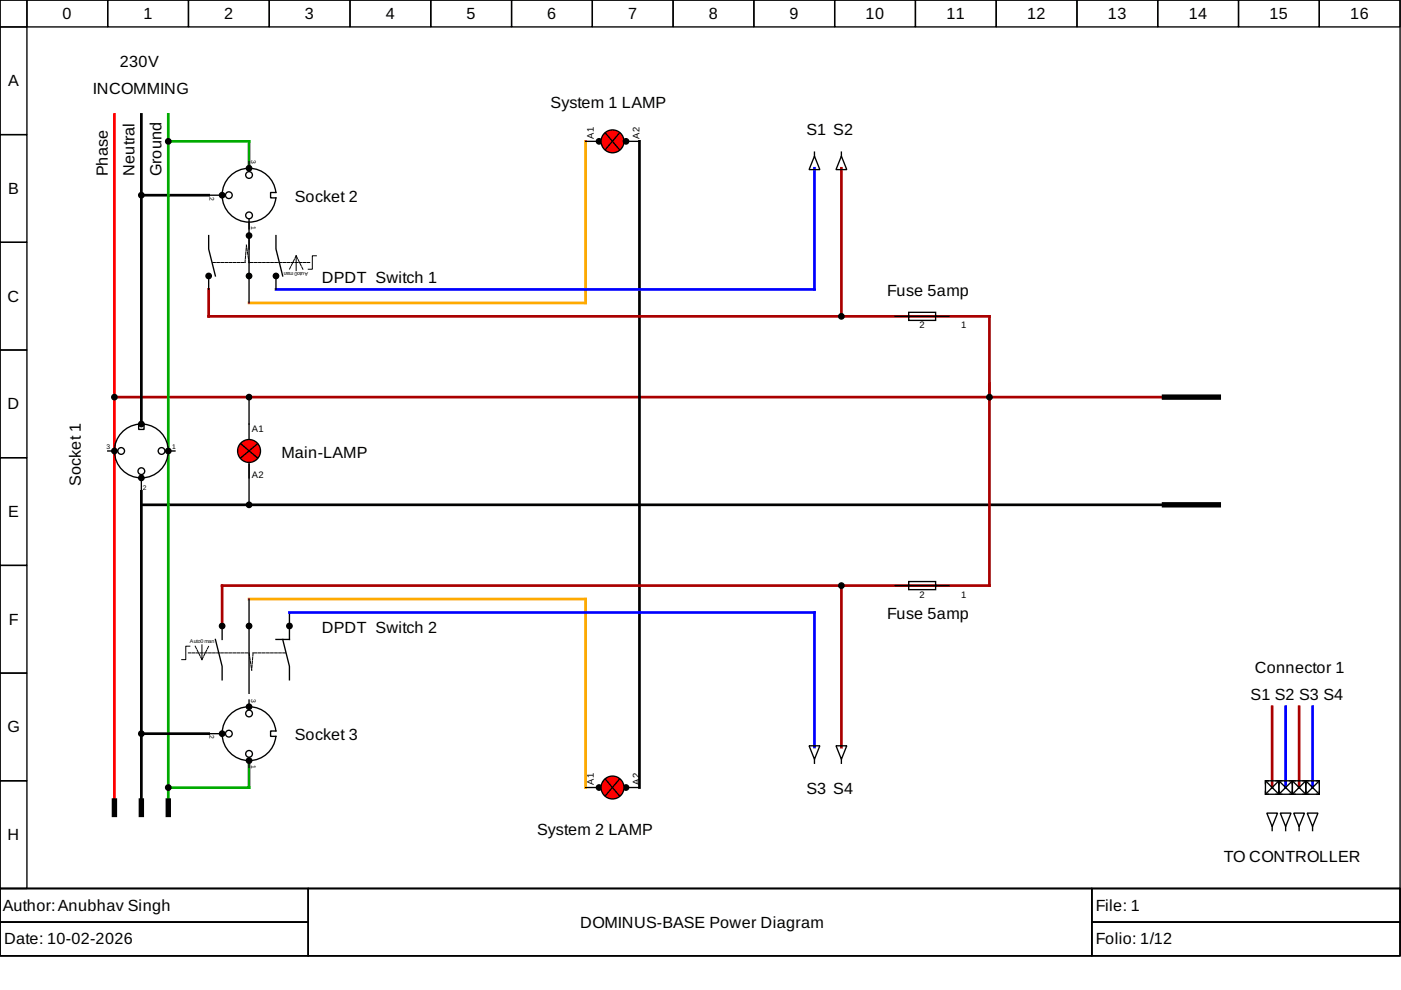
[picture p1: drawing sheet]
<svg xmlns="http://www.w3.org/2000/svg" width="297mm" height="210mm" viewBox="0 0 297 210" stroke-linecap="round" stroke-linejoin="round" font-family="sans-serif">
<g fill="none" stroke="#000" stroke-width=".29">
<path d="M0 0h296.8v188.4h-296.8zM0 0h5.7v5.7h-5.7zM5.7 0h17.1v5.7h-17.1zM22.8 0h17.2v5.7h-17.2zM40 0h17.1v5.7h-17.1zM57.1 0h17.1v5.7h-17.1zM74.2 0h17.1v5.7h-17.1zM91.3 0h17.2v5.7h-17.2zM108.5 0h17.1v5.7h-17.1zM125.6 0h17.1v5.7h-17.1zM142.7 0h17.1v5.7h-17.1zM159.8 0h17.2v5.7h-17.2z"/>
<path d="M177 0h17.1v5.7h-17.1zM194.1 0h17.1v5.7h-17.1zM211.2 0h17.1v5.7h-17.1zM228.3 0h17.2v5.7h-17.2zM245.5 0h17.1v5.7h-17.1zM262.6 0h17.1v5.7h-17.1zM279.7 0h17.1v5.7h-17.1zM0 5.7h5.7v22.8h-5.7zM0 28.5h5.7v22.9h-5.7zM172.7 33.1l1.1 2.9h-2.3zM172.7 32.3v.8M178.4 33.1l1.1 2.9h-2.3z"/>
<path d="M178.4 32.3v.8M0 51.4h5.7v22.8h-5.7zM44.2 49.9v2.9l1.5 5.7M44.2 58.5v2.9M52.8 47.1v17.1M58.5 49.9v2.9l1.4 5.7M58.5 58.5v2.9M0 74.2h5.7v22.8h-5.7zM0 97h5.7v22.9h-5.7zM22.8 95.6h2M29.4 89.9v1.2h1.1v-1.2M30.6 89.9a5.7 5.7 0 0 1 4.2 8.7 5.7 5.7 0 0 1-9.7 0 5.7 5.7 0 0 1 4.3-8.7"/>
<path d="M35.1 95.6h2M52.8 84.2v22.8M0 119.9h5.7v22.8h-5.7zM30 100.8v3.4M45.7 135.6l1.4 5.7v2.8M47.1 132.7v2.9M52.8 127v20M59.9 135.6l1.5 5.7v2.8M61.4 129.9v5.7h-2.9M0 142.7h5.7v22.8h-5.7zM44.2 155.6h3.5M52.8 148.4v2"/>
<path d="M58.5 155a5.7 5.7 0 0 0-8.7-4.3 5.7 5.7 0 0 0 0 9.7 5.7 5.7 0 0 0 8.7-4.2M58.5 155h-1.1v1.1h1.1M171.5 158.1h2.3l-1.1 2.9zM177.2 158.1h2.3l-1.1 2.9zM0 165.5h5.7v22.9h-5.7zM52.8 160.7v2M172.7 161v.8M178.4 161v.8M268.6 172.4h2.3l-1.2 2.9zM269.7 175.3v.8M271.4 172.4h2.3l-1.1 2.9zM272.6 175.3v.8"/>
<path d="M274.3 172.4h2.3l-1.2 2.9zM275.4 175.3v.8M277.1 172.4h2.3l-1.1 2.9zM278.3 175.3v.8M0 188.4h296.8v14.3h-296.8zM0 188.4h65.4v7.1h-65.4zM0 195.5h65.4v7.2h-65.4zM65.4 188.4h166.1v14.3h-166.1zM231.5 188.4h65.3v7.1h-65.3zM231.5 195.5h65.3v7.2h-65.3z"/>
<circle cx="25.7" cy="95.6" r=".71"/>
<circle cx="30" cy="99.9" r=".71"/>
<circle cx="34.3" cy="95.6" r=".71"/>
<circle cx="48.5" cy="155.6" r=".71"/>
<circle cx="52.8" cy="159.8" r=".71"/>
<circle cx="52.8" cy="151.3" r=".71"/>
</g>
<path d="M178.4 35.7v31.4M44.2 61.4v5.7h165.6v57.1h-162.7v8.5M24.3 84.2h234M178.4 124.2v34.2M269.7 149.8v17.2M275.4 149.8v17.2" fill="none" stroke="#a00" stroke-width=".57"/>
<path d="M246.9 84.2h11.4M246.9 107h11.4M24.3 169.8v2.9M30 169.8v2.9M35.7 169.8v2.9" fill="none" stroke="#000" stroke-width="1.1"/>
<path d="M24.3 24.3v148.4" fill="none" stroke="#f00" stroke-width=".57"/>
<path d="M124.2 30v34.2h-71.4M52.8 127h71.4v40" fill="none" stroke="#fa0" stroke-width=".57"/>
<path d="M30 24.3v65.6M135.6 30v137M30 41.4h14.2M30 107h228.3M30 104.2v68.5M30 155.6h14.2" fill="none" stroke="#000" stroke-width=".57"/>
<path d="M35.7 30h17.1v5.7M35.7 24.3v148.4M52.8 161.3v5.7h-17.1" fill="none" stroke="#0a0" stroke-width=".57"/>
<path d="M172.7 35.7v25.7h-114.2M61.4 129.9h111.3v28.5M272.6 149.8v17.2M278.3 149.8v17.2" fill="none" stroke="#00f" stroke-width=".57"/>
<path d="M45.1 55.7h6.8M51.9 55.7l.3-3.5M52.8 55.7l-.6-3.8M53.1 55.7h12.8M62.8 54.2l-1.4 2.9M64.2 57.1l-1.4-2.9M41.4 137l1.4 2.9M42.8 139.9l1.4-2.9M52.5 138.4h-12.8M52.8 138.4l.6 3.7M53.7 138.4l-.3 3.5M60.5 138.4h-6.8" fill="none" stroke="#000" stroke-width=".21" stroke-dasharray=".6 .3"/>
<path d="M62.8 54.2v3.2M67.1 54.2h-.9v2.9h-.8M40.2 137h-.8v2.9h-.9M42.8 136.7v3.2" fill="none" stroke="#000" stroke-width=".21"/>
<circle cx="52.8" cy="95.6" r="2.43" fill="#f00" stroke="#000" stroke-width=".29"/>
<path d="M124.2 30h11.4M51.1 94.1l3.5 3M54.6 94.1l-3.5 3" fill="none" stroke="#000" stroke-width=".29"/>
<g fill="#000" stroke="#000" stroke-width=".29">
<circle cx="127" cy="30" r=".57"/>
<circle cx="30" cy="101.3" r=".57"/>
<circle cx="52.8" cy="149.8" r=".57"/>
</g>
<circle cx="129.9" cy="30" r="2.43" fill="#f00" stroke="#000" stroke-width=".29"/>
<g fill="none" stroke="#000" stroke-width=".29">
<path d="M52.8 34.3v1.9M128.3 28.2l3 3.5M131.3 28.2l-3 3.5M44.2 41.4h3.5M52.8 46.5v2M58.5 40.8a5.7 5.7 0 0 0-8.7-4.3 5.7 5.7 0 0 0 0 9.7 5.7 5.7 0 0 0 8.7-4.2M58.5 40.8h-1.1v1.2h1.1M189.8 67.1h11.4M192.7 66.2h5.7v1.7h-5.7zM189.8 124.2h11.4M192.7 123.3h5.7v1.7h-5.7zM124.2 167h11.4"/>
<path d="M268.3 165.5h2.9v2.9h-2.9zM268.3 167.8v.6h.6M268.4 165.6l2.7 2.7M268.9 165.5h-.6v.7M270.5 168.4h.7v-.6v.6h.6M270.5 165.5h.7v.7v-.7h.6M271.1 165.6l-2.7 2.7M271.2 165.5h2.8v2.9h-2.8zM271.3 165.6l2.6 2.7M273.4 165.5h.6v.7v-.7h.6M273.4 168.4h.6v-.6v.6h.6M273.9 165.6l-2.6 2.7"/>
<path d="M274 165.5h2.9v2.9h-2.9zM274.1 165.6l2.7 2.7M276.3 168.4h.6v-.6v.6h.6M276.3 165.5h.6v.7v-.7h.6M276.8 165.6l-2.7 2.7M276.9 165.5h2.8v2.9h-2.8zM277 165.6l2.6 2.7M279.1 165.5h.6v.7M279.6 165.6l-2.6 2.7M279.7 167.8v.6h-.6"/>
<circle cx="52.8" cy="37.1" r=".71"/>
<circle cx="48.5" cy="41.4" r=".71"/>
<circle cx="52.8" cy="45.7" r=".71"/>
</g>
<g fill="#000" stroke="#000" stroke-width=".29">
<circle cx="35.7" cy="30" r=".57"/>
<circle cx="52.8" cy="35.7" r=".57"/>
<circle cx="132.7" cy="30" r=".57"/>
<circle cx="30" cy="41.4" r=".57"/>
<circle cx="44.2" cy="58.5" r=".57"/>
<circle cx="47.1" cy="41.4" r=".57"/>
<circle cx="52.8" cy="58.5" r=".57"/>
<circle cx="52.8" cy="49.9" r=".57"/>
<circle cx="178.4" cy="67.1" r=".57"/>
<circle cx="24.3" cy="84.2" r=".57"/>
<circle cx="24.3" cy="95.6" r=".57"/>
<circle cx="30" cy="89.9" r=".57"/>
<circle cx="35.7" cy="95.6" r=".57"/>
<circle cx="52.8" cy="84.2" r=".57"/>
<circle cx="209.8" cy="84.2" r=".57"/>
<circle cx="52.8" cy="107" r=".57"/>
<circle cx="47.1" cy="132.7" r=".57"/>
<circle cx="52.8" cy="132.7" r=".57"/>
<circle cx="61.4" cy="132.7" r=".57"/>
<circle cx="178.4" cy="124.2" r=".57"/>
<circle cx="30" cy="155.6" r=".57"/>
<circle cx="47.1" cy="155.6" r=".57"/>
<circle cx="35.7" cy="167" r=".57"/>
<circle cx="52.8" cy="161.3" r=".57"/>
<circle cx="127" cy="167" r=".57"/>
<circle cx="132.7" cy="167" r=".57"/>
</g>
<circle cx="129.9" cy="167" r="2.43" fill="#f00" stroke="#000" stroke-width=".29"/>
<path d="M128.3 165.2l3 3.5M131.3 165.2l-3 3.5" fill="none" stroke="#000" stroke-width=".29"/>
<circle cx="58.5" cy="58.5" r=".57" fill="#000" stroke="#000" stroke-width=".29"/>
<g font-size="3.4">
<text x="13.3" y="4">0</text>
<text x="30.4" y="4">1</text>
<text x="47.5" y="4">2</text>
<text x="64.6" y="4">3</text>
<text x="81.8" y="4">4</text>
<text x="98.9" y="4">5</text>
<text x="116" y="4">6</text>
<text x="133.2" y="4">7</text>
<text x="150.3" y="4">8</text>
<text x="167.4" y="4">9</text>
<text x="183.5" y="4">10</text>
<text x="200.7" y="4">11</text>
<text x="217.8" y="4">12</text>
<text x="234.9" y="4">13</text>
<text x="252" y="4">14</text>
<text x="269.2" y="4">15</text>
<text x="286.3" y="4">16</text>
<text x="25.4" y="14.3">230V</text>
<text x="1.7" y="18.3">A</text>
<text x="19.7" y="20">INCOMMING</text>
<text x="116.7" y="22.8">System 1 LAMP</text>
<text x="171" y="28.5">S1 S2</text>
<text x="1.7" y="41.1">B</text>
<text x="22.8" y="37.4" transform="rotate(-90 22.8 37.4)">Phase</text>
<text x="28.5" y="37.4" transform="rotate(-90 28.5 37.4)">Neutral</text>
<text x="34.3" y="37.4" transform="rotate(-90 34.3 37.4)">Ground</text>
<text x="62.5" y="42.8">Socket 2</text>
<text x="68.2" y="59.9">DPDT Switch 1</text>
<text x="1.6" y="63.9">C</text>
<text x="188.1" y="62.8">Fuse 5amp</text>
<text x="1.6" y="86.8">D</text>
<text x="59.7" y="97">Main-LAMP</text>
<text x="17.1" y="103" transform="rotate(-90 17.1 103)">Socket 1</text>
<text x="1.7" y="109.6">E</text>
<text x="188.1" y="131.3">Fuse 5amp</text>
<text x="1.9" y="132.4">F</text>
<text x="68.2" y="134.1">DPDT Switch 2</text>
<text x="266" y="142.7">Connector 1</text>
<text x="265.2" y="148.4">S1 S2 S3 S4</text>
<text x="1.6" y="155.3">G</text>
<text x="62.5" y="157">Socket 3</text>
<text x="171" y="168.4">S3 S4</text>
<text x="1.6" y="178.1">H</text>
<text x="113.9" y="177">System 2 LAMP</text>
<text x="259.5" y="182.7">TO CONTROLLER</text>
<text x=".6" y="193.1">Author:Anubhav Singh</text>
<text x="123" y="196.7">DOMINUS-BASE Power Diagram</text>
<text x="232.3" y="193.1">File: 1</text>
<text x=".9" y="200.2">Date: 10-02-2026</text>
<text x="232.3" y="200.2">Folio: 1/12</text>
</g>
<g font-size="2">
<text x="125.9" y="29.4" transform="rotate(-90 125.9 29.4)">A1</text>
<text x="135.6" y="29.4" transform="rotate(-90 135.6 29.4)">A2</text>
<text x="194.9" y="69.6">2</text>
<text x="203.8" y="69.6">1</text>
<text x="53.4" y="91.6">A1</text>
<text x="53.4" y="101.3">A2</text>
<text x="194.9" y="126.7">2</text>
<text x="203.8" y="126.7">1</text>
<text x="125.9" y="166.4" transform="rotate(-90 125.9 166.4)">A1</text>
<text x="135.6" y="166.4" transform="rotate(-90 135.6 166.4)">A2</text>
</g>
<g font-size="1.4">
<text x="53.3" y="34" transform="rotate(90 53.3 34)">3</text>
<text x="44.4" y="41.7" transform="rotate(90 44.4 41.7)">2</text>
<text x="53.3" y="48" transform="rotate(90 53.3 48)">1</text>
<text x="22.5" y="95.1">3</text>
<text x="36.5" y="95.1">1</text>
<text x="30.3" y="104">2</text>
<text x="53.3" y="148.1" transform="rotate(90 53.3 148.1)">3</text>
<text x="44.4" y="155.8" transform="rotate(90 44.4 155.8)">2</text>
<text x="53.3" y="162.1" transform="rotate(90 53.3 162.1)">1</text>
</g>
<g font-size="1.1">
<text x="65.4" y="57.7" transform="rotate(-180 65.4 57.7)">Auto0 man</text>
<text x="40.2" y="136.4">Auto0 man</text>
</g>
</svg>
